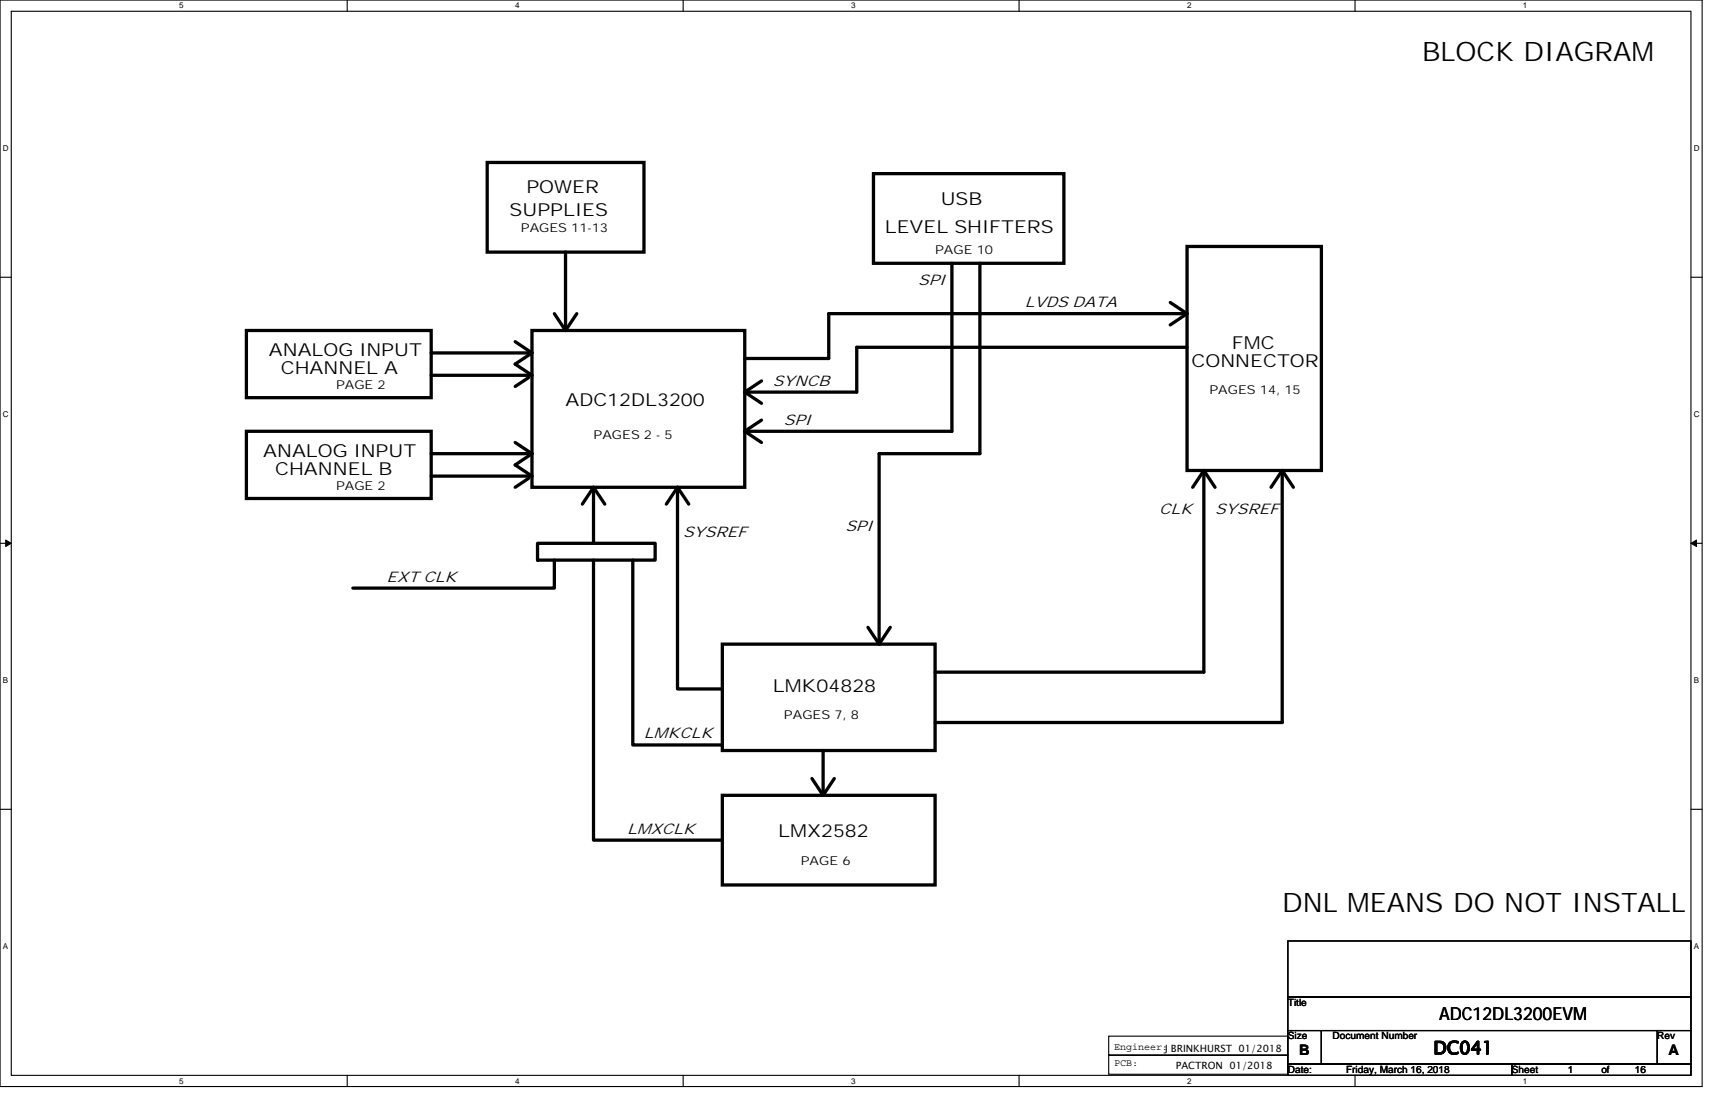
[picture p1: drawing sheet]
<svg xmlns="http://www.w3.org/2000/svg" width="432mm" height="279mm" viewBox="0 0 432 279" stroke-linecap="round" stroke-linejoin="round" font-family="sans-serif">
<path d="M0 0h428.6v273.5h-428.6zM2.8 2.8h422.9v267.9h-422.9z" fill="none" stroke="#000" stroke-width=".28"/>
<g fill="#fff">
<path d="M45.1 .3h1.1v2.3h-1.1z"/>
<path d="M45.1 271h1.1v2.2h-1.1z"/>
</g>
<path d="M87.4 0v2.8M87.4 270.7v2.8" fill="none" stroke="#000" stroke-width=".28"/>
<g fill="#fff">
<path d="M129.7 .3h1.1v2.3h-1.1z"/>
<path d="M129.7 271h1.1v2.2h-1.1z"/>
</g>
<path d="M172 0v2.8M172 270.7v2.8" fill="none" stroke="#000" stroke-width=".28"/>
<g fill="#fff">
<path d="M214.3 .3h1.1v2.3h-1.1z"/>
<path d="M214.3 271h1.1v2.2h-1.1z"/>
</g>
<path d="M256.6 0v2.8M256.6 270.7v2.8" fill="none" stroke="#000" stroke-width=".28"/>
<g fill="#fff">
<path d="M298.9 .3h1.1v2.3h-1.1z"/>
<path d="M298.9 271h1.1v2.2h-1.1z"/>
</g>
<path d="M341.2 0v2.8M341.2 270.7v2.8" fill="none" stroke="#000" stroke-width=".28"/>
<g fill="#fff">
<path d="M383.5 .3h1.1v2.3h-1.1z"/>
<path d="M383.5 271h1.1v2.2h-1.1z"/>
<path d="M.7 36.3h1.5v2.3h-1.5z"/>
<path d="M426.5 36.3h1.4v2.3h-1.4z"/>
<path d="M.7 103.3h1.5v2.2h-1.5z"/>
<path d="M426.5 103.3h1.4v2.2h-1.4z"/>
</g>
<path d="M0 69.8h2.8M425.7 69.8h2.9" fill="none" stroke="#000" stroke-width=".28"/>
<g fill="#fff">
<path d="M.7 170.2h1.4v2.3h-1.4z"/>
<path d="M426.5 170.2h1.3v2.3h-1.3z"/>
</g>
<path d="M0 136.8h2.8M425.7 136.8h2.9" fill="none" stroke="#000" stroke-width=".28"/>
<path d="M1.4 135.9l1.4 .9-1.4 .8zM425.7 136.8l1.4-.9v1.7z" fill="#000" stroke="#000" stroke-width=".25"/>
<g fill="#fff">
<path d="M.7 237.2h1.4v2.2h-1.4z"/>
<path d="M426.4 237.2h1.4v2.2h-1.4z"/>
</g>
<path d="M0 203.7h2.8M425.7 203.7h2.9M324.3 236.9h101.4v14.1h-101.4zM324.3 251h101.4v8.4h-101.4zM324.3 259.4h8.4v8.5h-8.4zM332.7 259.4h84.6v8.5h-84.6zM417.3 259.4h8.4v8.5h-8.4zM279.1 265.6h45.2v4.8h-45.2zM279.1 260.8h45.2v4.8h-45.2zM324.3 267.9h56.3v2.8h-56.3zM380.6 267.9h45.1v2.8h-45.1z" fill="none" stroke="#000" stroke-width=".28"/>
<g fill="none" stroke="#000" stroke-width=".83">
<path d="M122.7 40.9h39.4v22.6h-39.4zM219.9 43.7h48v22.6h-48zM139.6 79l2.8 4.2M142.4 63.5v19.7M145.2 79l-2.8 4.2M239.7 66.3v42.3h-52.2M246.7 66.3v47.9h-25.4v47.9M294.6 76.1l4.3 2.9M298.9 79l-4.3 2.8M298.9 62h33.8v56.4h-33.8zM298.9 79h-90.2v11.2h-21.2M62 83.2h46.6v16.9h-46.6z"/>
<path d="M108.6 88.8h25.3M129.7 86l4.2 2.8M133.1 95l-3.4 2.3M133.9 83.2h53.6v39.5h-53.6zM133.9 88.8l-4.2 2.9 4.2 2.8h-25.3M187.5 98.7l4.2 2.8M191.7 95.9l-4.2 2.8M298.9 87.4h-83.2v11.3h-28.2M62 108.6h46.6v16.9h-46.6zM108.6 114.2h25.3M129.7 111.4l4.2 2.8M133.9 114.2l-4.2 2.8 4.2 2.8h-25.3"/>
<path d="M187.5 108.6l4.2 2.8M191.7 105.7l-4.2 2.9M303.1 118.4l-2.8 4.3M303.1 118.4l2.8 4.3M303.1 118.4v50.8h-67.7M322.8 118.4l-2.8 4.3M322.8 118.4l2.8 4.3M322.8 118.4v63.5h-87.4M133.1 120.4l-3.4 2.3M135.3 136.8h29.7v4.2h-29.7zM149.4 122.7v14.1M149.4 122.7l-2.8 4.2"/>
<path d="M149.4 122.7l2.9 4.2M170.6 122.7l2.8 4.2M170.6 122.7l-2.8 4.2M170.6 122.7v50.7h11.3M139.6 141v7h-50.8M149.4 141v70.5h32.5M159.3 141v46.5h22.6M218.5 157.9l2.8 4.2M224.2 157.9l-2.9 4.2M181.9 162.1h53.5v26.8h-53.5zM204.4 196l2.8 4.2M207.2 188.9v11.3"/>
<path d="M210.1 196l-2.9 4.2M181.9 200.2h53.5v22.6h-53.5z"/>
</g>
<g font-size="6.8">
<text x="358.1" y="15.3">BLOCK DIAGRAM</text>
<text x="322.8" y="229.6">DNL MEANS DO NOT INSTALL</text>
</g>
<g font-size="4.5">
<text x="132.5" y="48.7">POWER</text>
<text x="236.9" y="51.5">USB</text>
<text x="128.3" y="54.3">SUPPLIES</text>
<text x="222.8" y="58.5">LEVEL SHIFTERS</text>
<text x="67.7" y="89.6">ANALOG INPUT</text>
<text x="310.2" y="87.9">FMC</text>
<text x="70.7" y="94.1">CHANNEL A</text>
<text x="300" y="92.4">CONNECTOR</text>
<text x="142.4" y="102.2">ADC12DL3200</text>
<text x="66.3" y="114.9">ANALOG INPUT</text>
<text x="69.3" y="119.4">CHANNEL B</text>
<text x="194.6" y="174.1">LMK04828</text>
<text x="196" y="210.8">LMX2582</text>
<text x="362.3" y="256.9">ADC12DL3200EVM</text>
<text x="360.9" y="265.3">DC041</text>
</g>
<g font-size="3.9">
<text x="231.2" y="71.7">SPI</text>
<text x="258" y="77.3">LVDS DATA</text>
<text x="194.6" y="97.1">SYNCB</text>
<text x="197.4" y="107">SPI</text>
<text x="291.8" y="129.5">CLK</text>
<text x="305.9" y="129.5">SYSREF</text>
<text x="172" y="135.1">SYSREF</text>
<text x="212.9" y="133.7">SPI</text>
<text x="97.3" y="146.4">EXT CLK</text>
<text x="162.1" y="185.9">LMKCLK</text>
<text x="157.9" y="209.8">LMXCLK</text>
</g>
<g font-size="3.7">
<text x="327.1" y="265.6">B</text>
<text x="420.1" y="265.6">A</text>
</g>
<g font-size="3.1">
<text x="131.1" y="58.4">PAGES 11-13</text>
<text x="235.4" y="64.1">PAGE 10</text>
<text x="84.6" y="97.9">PAGE 2</text>
<text x="304.5" y="99.3">PAGES 14, 15</text>
<text x="149.4" y="110.6">PAGES 2 - 5</text>
<text x="84.6" y="123.3">PAGE 2</text>
<text x="197.4" y="181">PAGES 7, 8</text>
<text x="201.6" y="217.7">PAGE 6</text>
</g>
<g font-size="2.5">
<text x="324.3" y="253.2">Title</text>
<text x="324.3" y="261.6">Size</text>
<text x="335.5" y="261.6">Document Number</text>
<text x="417.3" y="261.6">Rev</text>
<text x="280.5" y="264.2">Engineer:J BRINKHURST 01/2018</text>
<text x="280.5" y="268.4">PCB:</text>
<text x="296.1" y="269">PACTRON 01/2018</text>
<text x="324.3" y="270.1">Date:</text>
<text x="338.9" y="270.1">Friday, March 16, 2018</text>
<text x="380.6" y="270.1">Sheet</text>
<text x="394.7" y="270.1">1</text>
<text x="403.2" y="270.1">of</text>
<text x="411.6" y="270.1">16</text>
</g>
<g font-size="2">
<text x="45.1" y="2.1">5</text>
<text x="129.7" y="2.1">4</text>
<text x="214.3" y="2.1">3</text>
<text x="298.9" y="2.1">2</text>
<text x="383.5" y="2.1">1</text>
<text x=".7" y="38.1">D</text>
<text x="426.5" y="38.1">D</text>
<text x=".7" y="105.1">C</text>
<text x="426.5" y="105.1">C</text>
<text x=".7" y="172">B</text>
<text x="426.5" y="172">B</text>
<text x=".7" y="239">A</text>
<text x="426.5" y="239">A</text>
<text x="45.1" y="272.8">5</text>
<text x="129.7" y="272.8">4</text>
<text x="214.3" y="272.8">3</text>
<text x="298.9" y="272.8">2</text>
<text x="383.5" y="272.8">1</text>
</g>
</svg>
